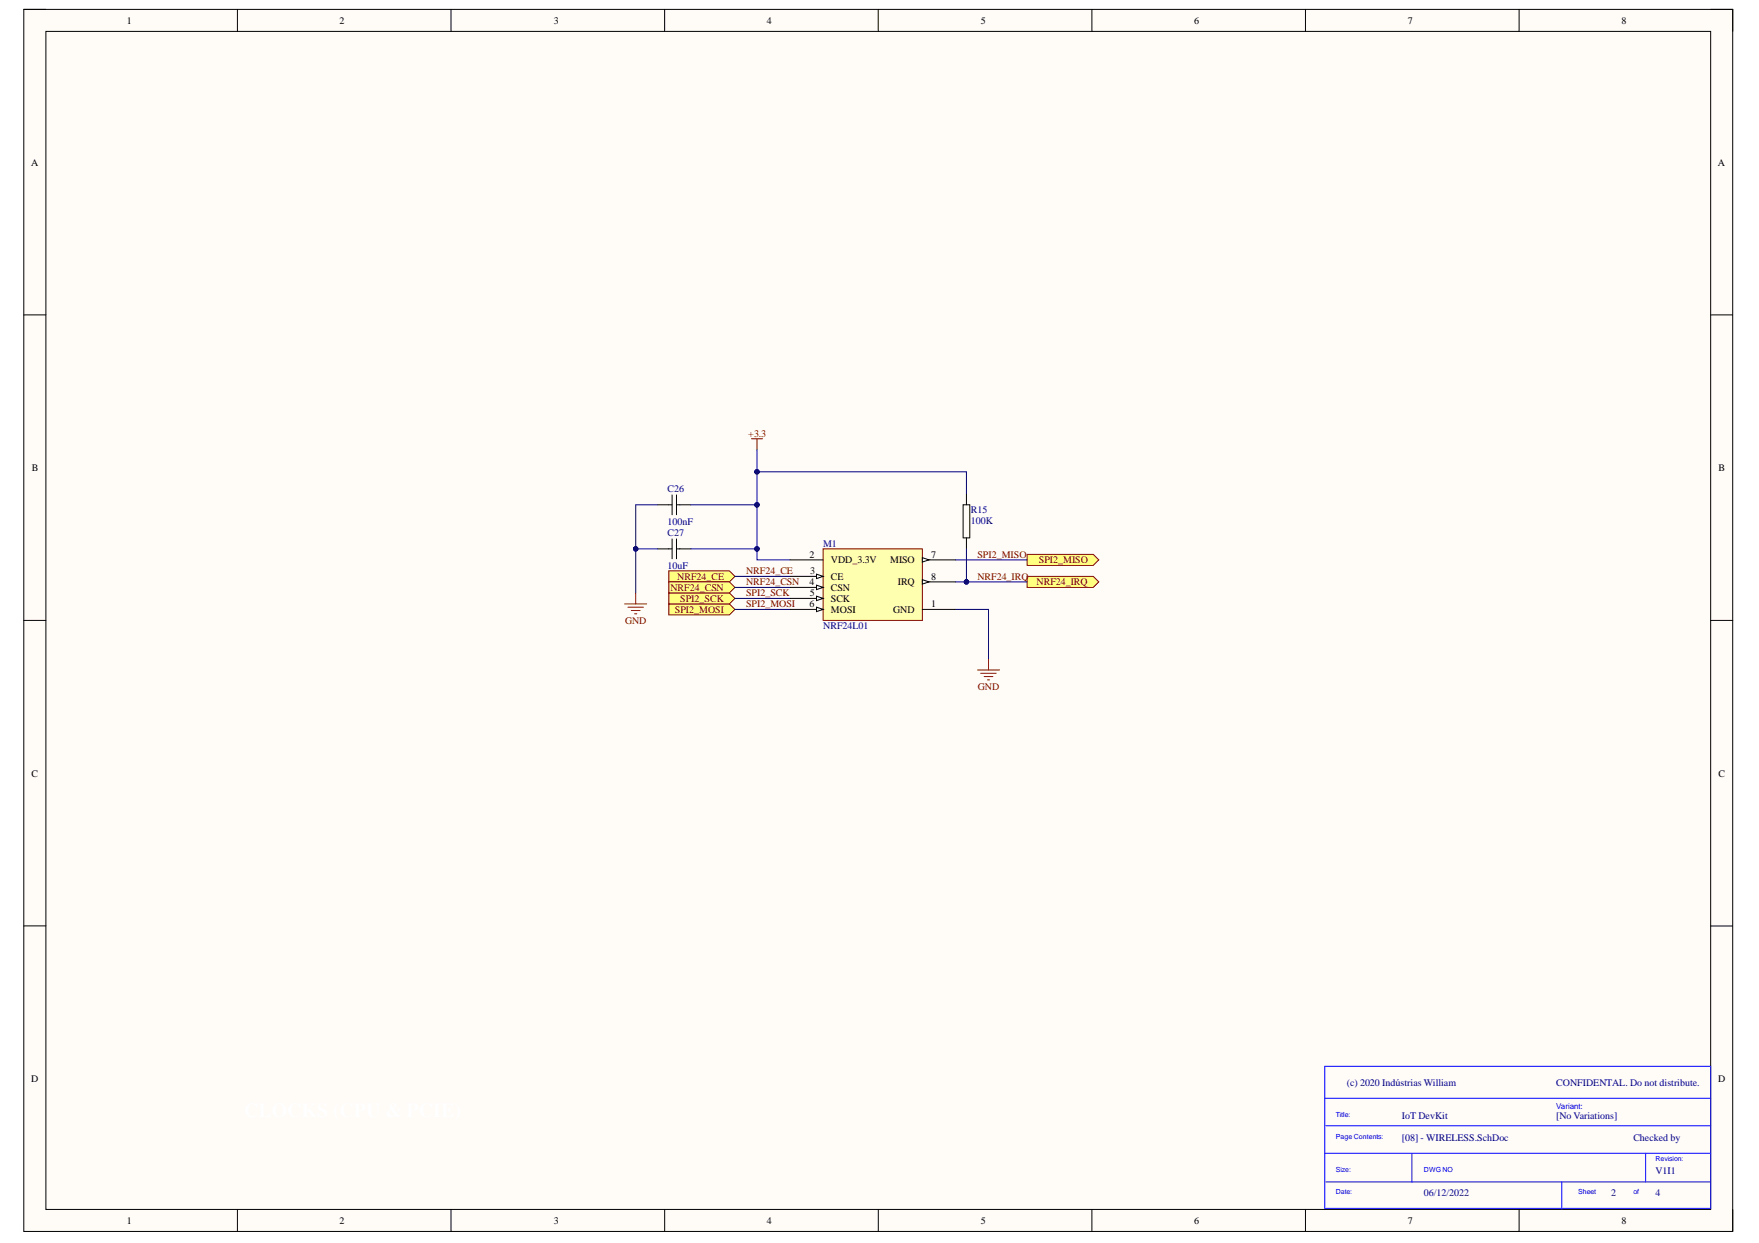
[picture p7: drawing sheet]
<svg xmlns="http://www.w3.org/2000/svg" width="297mm" height="210mm" viewBox="0 0 297 210" stroke-linecap="round" stroke-linejoin="round" font-family="sans-serif">
<path d="M4 1.6h288.6v206.4h-288.6z" fill-rule="evenodd" fill="#fffcf8"/>
<path d="M4 1.6h288.6v206.4h-288.6z" fill="none" stroke="#000" stroke-width=".17"/>
<path d="M7.7 5.3h281.2v198.9h-281.2z" fill-rule="evenodd" fill="#fffcf8"/>
<g fill="none" stroke="#000" stroke-width=".17">
<path d="M4 1.6h3.7M7.7 5.3h281.2v198.9h-281.2zM40.1 1.6v3.7M76.2 1.6v3.7M112.2 1.6v3.7M148.3 1.6v3.7M184.4 1.6v3.7M220.5 1.6v3.7M256.5 1.6v3.7M288.9 1.6h3.7v3.7M4 53.2h3.7M288.9 53.2h3.7"/>
<path d="M4 104.8h3.7M288.9 104.8h3.7M4 156.4h3.7M288.9 156.4h3.7M40.1 204.2v3.8M76.2 204.2v3.8M112.2 204.2v3.8M148.3 204.2v3.8M184.4 204.2v3.8M220.5 204.2v3.8M256.5 204.2v3.8M292.6 204.2v3.8"/>
</g>
<path d="M223.7 180.1h65.2v24h-65.2zM223.7 185.5h65.2M223.7 194.8h65.2M223.9 199.6h65M223.9 190.1h65M238.4 194.8v4.8M263.7 199.6v4.6M277.9 194.8v4.8" fill="none" stroke="#00f" stroke-width=".17"/>
<path d="M126.9 74.1h1.9M127.8 74.1v1.9M165.1 113.1h3.7M165.6 113.7h2.6M166.2 114.3h1.5M166.7 114.8h.4M166.9 111.3v1.8" fill="none" stroke="#800000" stroke-width=".17"/>
<path d="M112.9 102h10.3l.9 .9-.9 .9h-10.3z" fill-rule="evenodd" fill="#ffff80"/>
<path d="M112.9 102h10.3l.9 .9-.9 .9h-10.3z" fill="none" stroke="#800000" stroke-width=".17"/>
<path d="M173.4 93.6h11.2l1 .9-1 1h-11.2z" fill-rule="evenodd" fill="#ffff80"/>
<path d="M173.4 93.6h11.2l1 .9-1 1h-11.2z" fill="none" stroke="#800000" stroke-width=".17"/>
<path d="M112.9 100.1h10.3l.9 1-.9 .9h-10.3z" fill-rule="evenodd" fill="#ffff80"/>
<path d="M112.9 100.1h10.3l.9 1-.9 .9h-10.3z" fill="none" stroke="#800000" stroke-width=".17"/>
<path d="M162.6 85.2h1.2v5.6h-1.2zM163.2 83.4v1.8M163.2 90.8v1.9" fill="none" stroke="#000" stroke-width=".17"/>
<path d="M173.4 97.3h11.2l1 1-1 .9h-11.2z" fill-rule="evenodd" fill="#ffff80"/>
<path d="M173.4 97.3h11.2l1 1-1 .9h-11.2z" fill="none" stroke="#800000" stroke-width=".17"/>
<path d="M112.9 96.4h10.3l.9 .9-.9 1h-10.3z" fill-rule="evenodd" fill="#ffff80"/>
<path d="M112.9 96.4h10.3l.9 .9-.9 1h-10.3z" fill="none" stroke="#800000" stroke-width=".17"/>
<path d="M112.9 98.3h10.3l.9 .9-.9 .9h-10.3z" fill-rule="evenodd" fill="#ffff80"/>
<path d="M112.9 98.3h10.3l.9 .9-.9 .9h-10.3zM105.5 102h3.7M106 102.5h2.7M106.6 103.1h1.5M107.2 103.7h.3M107.3 100.1v1.9" fill="none" stroke="#800000" stroke-width=".17"/>
<path d="M111.1 85.2h2.4M111.1 92.7h2.4M113.5 83.6v3.3M113.5 91v3.4M114.2 85.2h2.5M114.2 83.6v3.3M114.2 91v3.4M114.2 92.7h2.5" fill="none" stroke="#000" stroke-width=".17"/>
<path d="M127.8 79.7h35.4v3.7" fill="none" stroke="#000080" stroke-width=".17"/>
<circle cx="127.8" cy="79.7" r=".37" fill="#000080"/>
<g fill="none" stroke="#000080" stroke-width=".17">
<path d="M116.7 92.7h11.1"/>
<circle cx="127.8" cy="79.7" r=".37"/>
</g>
<circle cx="127.8" cy="92.7" r=".37" fill="#000080"/>
<g fill="none" stroke="#000080" stroke-width=".17">
<path d="M116.7 85.2h11.1"/>
<circle cx="127.8" cy="92.7" r=".37"/>
</g>
<circle cx="127.8" cy="85.2" r=".37" fill="#000080"/>
<g fill="none" stroke="#000080" stroke-width=".17">
<path d="M111.1 85.2h-3.8v7.5h3.8"/>
<circle cx="127.8" cy="85.2" r=".37"/>
</g>
<circle cx="107.3" cy="92.7" r=".37" fill="#000080"/>
<g fill="none" stroke="#000080" stroke-width=".17">
<path d="M107.3 92.7v7.4"/>
<circle cx="107.3" cy="92.7" r=".37"/>
</g>
<circle cx="107.3" cy="92.7" r=".37" fill="#000080"/>
<g fill="none" stroke="#000080" stroke-width=".17">
<path d="M124.1 97.3h9.3M124.1 99.2h9.3M161.3 98.3h12.1M161.3 94.5h12.1M124.1 102.9h9.3M124.1 101.1h9.3"/>
<circle cx="107.3" cy="92.7" r=".37"/>
</g>
<circle cx="163.2" cy="98.3" r=".37" fill="#000080"/>
<g fill="none" stroke="#000080" stroke-width=".17">
<path d="M127.8 76v18.5h5.6M161.3 102.9h5.6v8.4"/>
<circle cx="163.2" cy="98.3" r=".37"/>
</g>
<circle cx="127.8" cy="92.7" r=".37" fill="#000080"/>
<circle cx="127.8" cy="92.7" r=".37" fill="none" stroke="#000080" stroke-width=".17"/>
<circle cx="127.8" cy="85.2" r=".37" fill="#000080"/>
<circle cx="127.8" cy="85.2" r=".37" fill="none" stroke="#000080" stroke-width=".17"/>
<circle cx="127.8" cy="79.7" r=".37" fill="#000080"/>
<g fill="none" stroke="#000080" stroke-width=".17">
<path d="M163.2 92.7v5.6"/>
<circle cx="127.8" cy="79.7" r=".37"/>
</g>
<circle cx="163.2" cy="98.3" r=".37" fill="#000080"/>
<circle cx="163.2" cy="98.3" r=".37" fill="none" stroke="#000080" stroke-width=".17"/>
<path d="M139 92.7h16.8v12.1h-16.8z" fill-rule="evenodd" fill="#ffffb0"/>
<path d="M139 92.7h16.8v12.1h-16.8z" fill="none" stroke="#800000" stroke-width=".17"/>
<path d="M133.4 94.5h5.6M133.4 97.3h5.6M155.8 102.9h5.5" fill="none" stroke="#000" stroke-width=".17"/>
<path d="M137.9 97l1.1 .3-1.1 .4z" fill="#f8fcff"/>
<path d="M133.4 99.2h5.6M137.9 97l1.1 .3-1.1 .4z" fill="none" stroke="#000" stroke-width=".17"/>
<path d="M137.9 98.8l1.1 .4-1.1 .4z" fill="#f8fcff"/>
<path d="M137.9 98.8l1.1 .4-1.1 .4zM133.4 101.1h5.6" fill="none" stroke="#000" stroke-width=".17"/>
<path d="M137.9 100.7l1.1 .4-1.1 .3z" fill="#f8fcff"/>
<path d="M155.8 94.5h5.5M137.9 100.7l1.1 .4-1.1 .3z" fill="none" stroke="#000" stroke-width=".17"/>
<path d="M155.8 94.2l1.1 .3-1.1 .4z" fill="#f8fcff"/>
<path d="M155.8 94.2l1.1 .3-1.1 .4zM155.8 98.3h5.5" fill="none" stroke="#000" stroke-width=".17"/>
<path d="M155.8 97.9l1.1 .4-1.1 .3z" fill="#f8fcff"/>
<path d="M155.8 97.9l1.1 .4-1.1 .3zM133.4 102.9h5.6" fill="none" stroke="#000" stroke-width=".17"/>
<path d="M137.9 102.5l1.1 .4-1.1 .4z" fill="#f8fcff"/>
<path d="M137.9 102.5l1.1 .4-1.1 .4z" fill="none" stroke="#000" stroke-width=".17"/>
<g font-size="1.7">
<text x="21.4" y="4">1</text>
<text x="57.3" y="4">2</text>
<text x="93.5" y="4">3</text>
<text x="129.5" y="4">4</text>
<text x="165.6" y="4">5</text>
<text x="201.6" y="4">6</text>
<text x="237.7" y="4">7</text>
<text x="273.8" y="4">8</text>
<text x="5.3" y="28">A</text>
<text x="290.1" y="28">A</text>
<text x="5.4" y="79.6">B</text>
<text x="290.2" y="79.6">B</text>
<text x="136.7" y="94.2">2</text>
<text x="140.3" y="95.1">VDD_3.3V</text>
<text x="150.3" y="95.1">MISO</text>
<text x="157.2" y="94.2">7</text>
<text x="136.7" y="98.8">4</text>
<text x="136.8" y="100.7">5</text>
<text x="136.8" y="97">3</text>
<text x="140.3" y="97.9">CE</text>
<text x="140.3" y="99.8">CSN</text>
<text x="140.3" y="101.6">SCK</text>
<text x="151.6" y="98.8">IRQ</text>
<text x="157.2" y="97.9">8</text>
<text x="136.7" y="102.5">6</text>
<text x="140.3" y="103.5">MOSI</text>
<text x="150.9" y="103.5">GND</text>
<text x="157.2" y="102.5">1</text>
<text x="5.3" y="131.1">C</text>
<text x="290.2" y="131.1">C</text>
<text x="5.3" y="182.7">D</text>
<text x="290.2" y="182.7">D</text>
<text x="21.4" y="206.7">1</text>
<text x="57.3" y="206.7">2</text>
<text x="93.5" y="206.7">3</text>
<text x="129.5" y="206.7">4</text>
<text x="165.6" y="206.7">5</text>
<text x="201.6" y="206.7">6</text>
<text x="237.7" y="206.7">7</text>
<text x="273.8" y="206.7">8</text>
</g>
<g font-size="1.7" fill="#800000">
<text x="126.4" y="73.7">+3.3</text>
<text x="165.1" y="94.2">SPI2_MISO</text>
<text x="175.4" y="95.1">SPI2_MISO</text>
<text x="113.2" y="99.8">NRF24_CSN</text>
<text x="114.4" y="97.9">NRF24_CE</text>
<text x="114.9" y="101.6">SPI2_SCK</text>
<text x="126" y="97">NRF24_CE</text>
<text x="126" y="98.8">NRF24_CSN</text>
<text x="126" y="100.7">SPI2_SCK</text>
<text x="165.1" y="97.9">NRF24_IRQ</text>
<text x="175" y="98.8">NRF24_IRQ</text>
<text x="105.6" y="105.3">GND</text>
<text x="114" y="103.5">SPI2_MOSI</text>
<text x="126" y="102.5">SPI2_MOSI</text>
<text x="165.1" y="116.5">GND</text>
</g>
<g font-size="1.7" fill="#000080">
<text x="112.7" y="83">C26</text>
<text x="112.7" y="88.6">100nF</text>
<text x="164" y="86.6">R15</text>
<text x="164" y="88.4">100K</text>
<text x="112.7" y="90.5">C27</text>
<text x="139" y="92.3">M1</text>
<text x="112.7" y="96">10uF</text>
<text x="139" y="106.3">NRF24L01</text>
<text x="227.4" y="183.4">(c) 2020 Indústrias William</text>
<text x="262.8" y="183.4">CONFIDENTAL. Do not distribute.</text>
<text x="236.7" y="189">IoT DevKit</text>
<text x="262.8" y="189">[No Variations]</text>
<text x="236.7" y="192.7">[08] - WIRELESS.SchDoc</text>
<text x="275.8" y="192.7">Checked by</text>
<text x="240.5" y="202">06/12/2022</text>
<text x="272.1" y="202">2</text>
<text x="279.5" y="198.3">V1I1</text>
<text x="279.5" y="202">4</text>
</g>
<text font-size="1.4" fill="#00f" x="262.8" y="187.2">Variant:</text>
<g font-size="1.2" fill="#00f">
<text x="225.6" y="188.6">Title:</text>
<text x="225.6" y="197.9">Size:</text>
<text x="225.6" y="192.3">Page Contents:</text>
<text x="240.5" y="197.9">DWG NO</text>
<text x="279.5" y="196">Revision:</text>
<text x="225.6" y="201.6">Date:</text>
<text x="266.5" y="201.6">Sheet</text>
<text x="275.8" y="201.6">of</text>
</g>
</svg>
